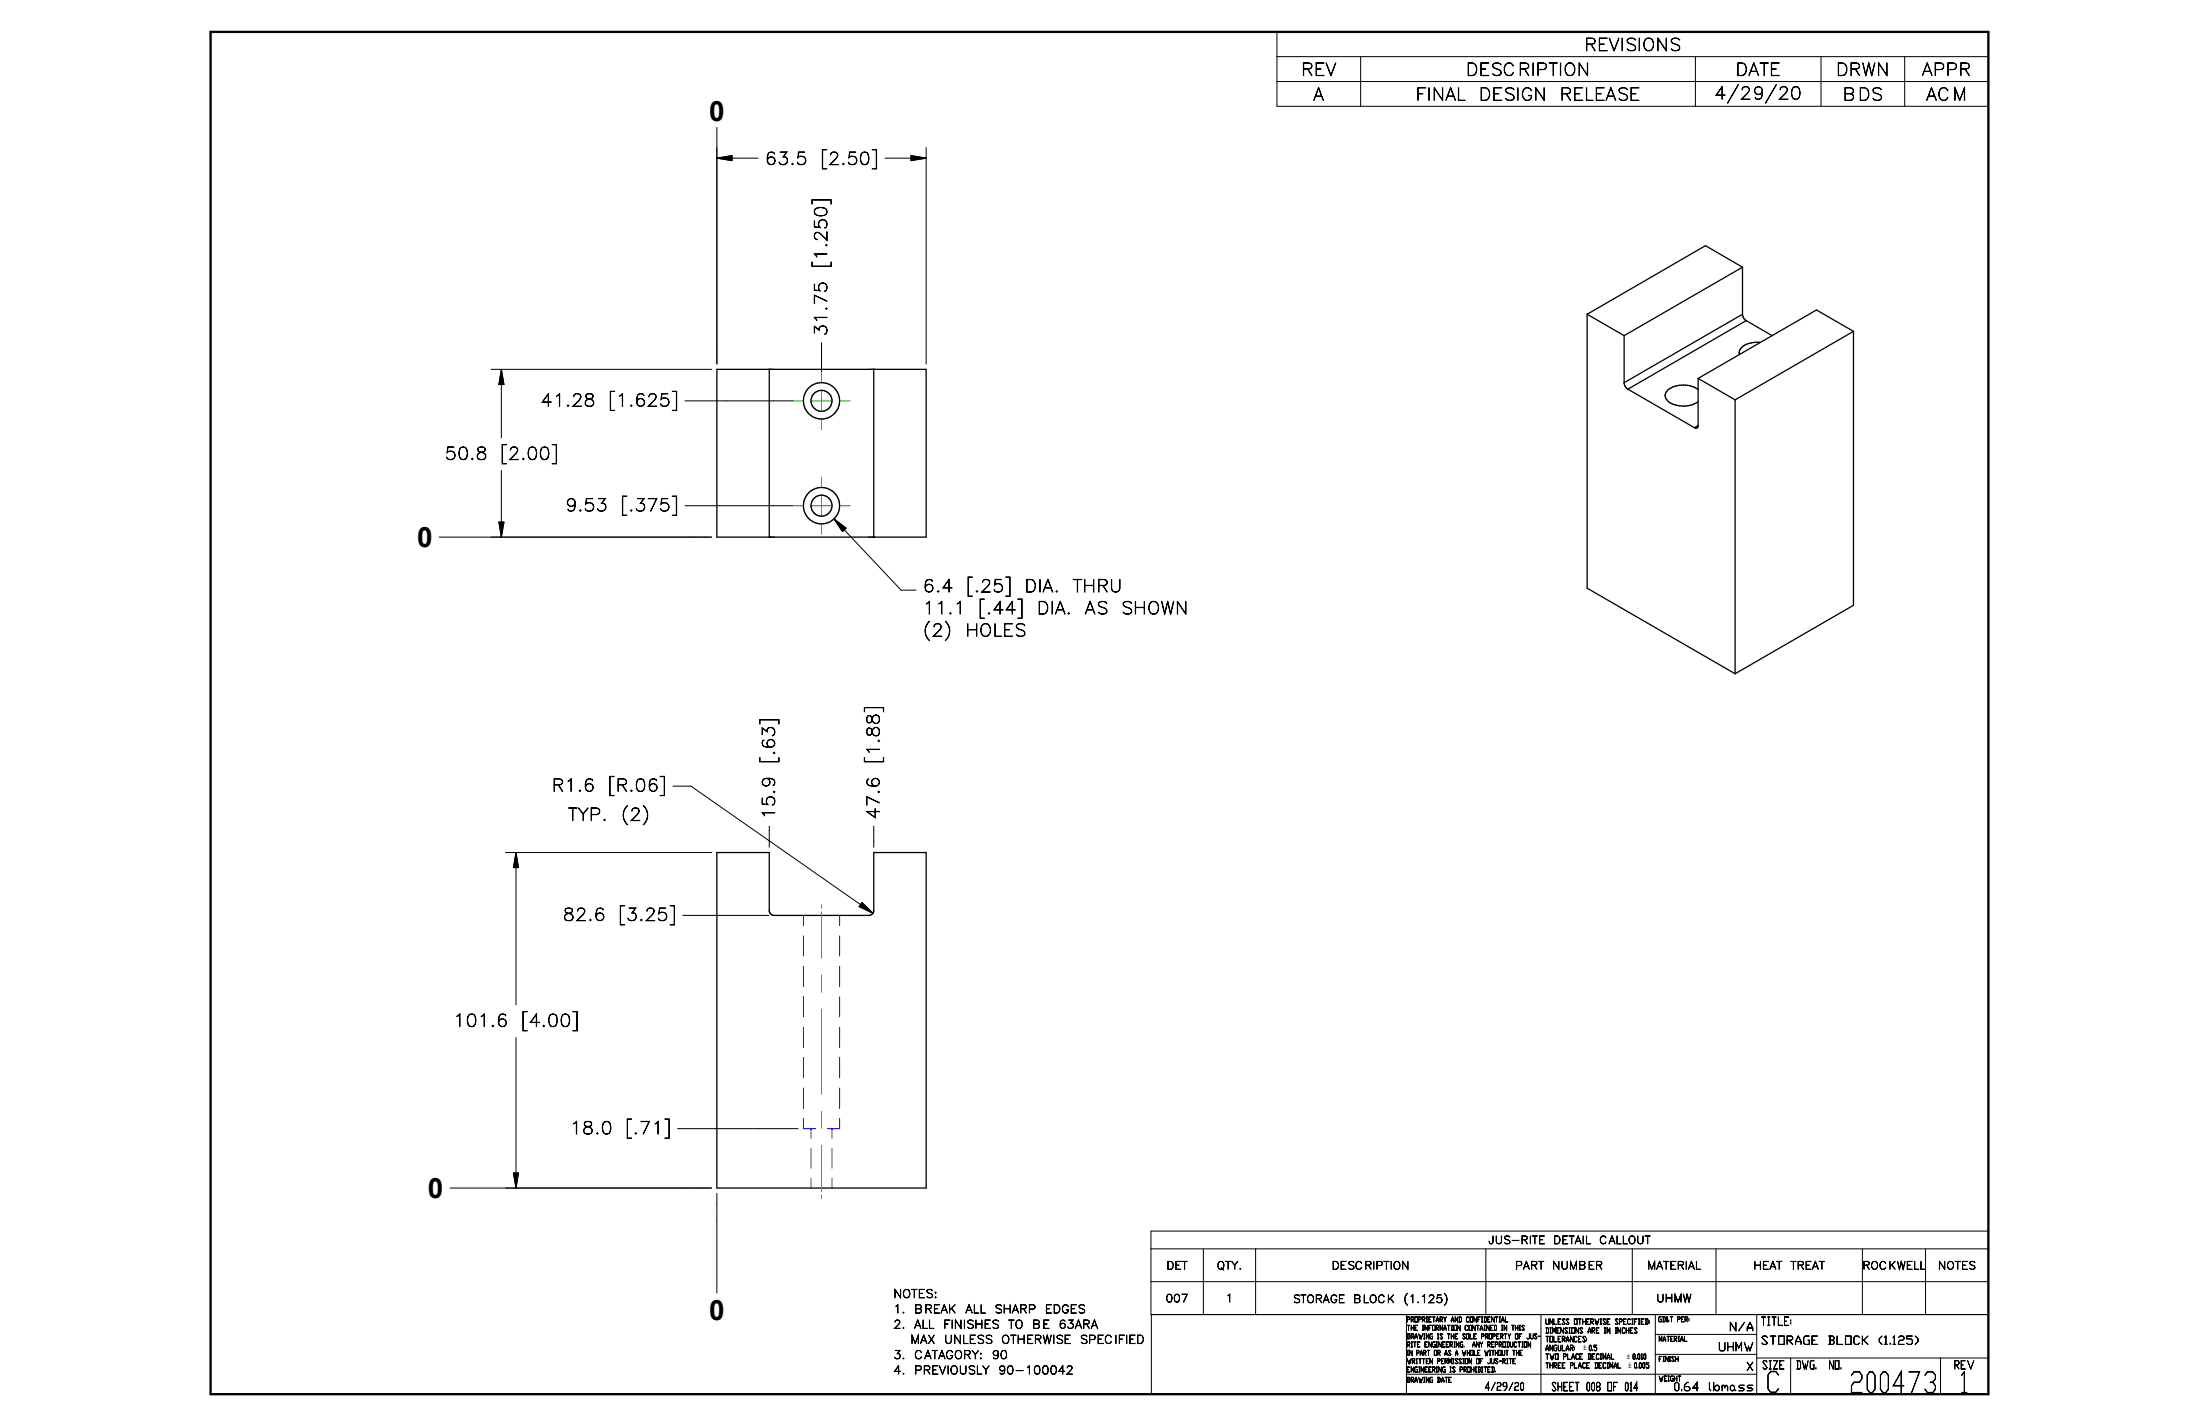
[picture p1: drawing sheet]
<svg xmlns="http://www.w3.org/2000/svg" width="432mm" height="279mm" viewBox="0 0 432 279" stroke-linecap="round" stroke-linejoin="round" font-family="sans-serif">
<g fill="none" stroke="#000" stroke-width=".25">
<path d="M342 52.4v9.4l.1 .3 .5 .7 5.2 3.1M342 52.4l-23.2 13.5M342 52.4l-7.3-4.2-23.2 13.5M140.7 72.5h41.1v32.9h-41.1zM151 72.5h.1M151 72.5v32.9M171.5 72.5h.1M171.5 72.5v32.9M311.5 61.7l7.3 4.2M311.5 61.7v53.7l29.1 16.8M318.8 65.9v9.3l.2 .7 .5 .5M319.5 76.4l13.1 7.5"/>
<path d="M333.3 76.4a5 5 0 0 0-6.1 .4 1.53 1.53 0 0 0 .8 2.4 5.4 5.4 0 0 0 5.3-.4M333.3 74.3v9.2M333.3 74.3l7.3 4.1M340.6 78.4v53.8M342 61.7l-23.2 13.4M342.7 62.9l-23.2 13.5M345.5 67.2a5.3 5.3 0 0 0-3.2 .6 1.62 1.62 0 0 0-.9 1.8M363.8 65l-7.3-4.2-23.2 13.5M363.8 65l-23.2 13.4M363.8 65v53.8l-23.2 13.4M333.3 83.5l-.7 .4M333.3 83.5a.45 .45 0 0 1-.2 .5 .45 .45 0 0 1-.5-.1"/>
<path d="M151 105.4h.1M171.5 105.4h.1M140.7 167.3h10.3v11.5l.2 .5 .6 .3h19l.5-.3 .2-.5v-11.5h10.3v65.8h-41.1z"/>
<circle cx="161.2" cy="78.6" r="2.05"/>
<circle cx="161.2" cy="78.6" r="3.6"/>
<circle cx="161.2" cy="99.2" r="2.06"/>
<circle cx="161.2" cy="99.2" r="3.6"/>
</g>
<g fill="none" stroke="#00f" stroke-width=".2">
<path d="M157.7 179.6v2M164.8 179.6v2M157.7 183.6v4M157.7 189.6v4M157.7 195.6v3.9M164.8 183.6v4M164.8 189.6v4M164.8 195.6v3.9M157.7 219.4v2.1h2.3M157.7 201.5v4M157.7 207.5v4M157.7 213.5v4"/>
<path d="M164.8 219.4v2.1h-2.4M164.8 201.5v4M164.8 207.5v4M164.8 213.5v4M159.2 221.5v1.9M159.2 225.3v3.9M159.2 231.2v1.9M163.3 221.5v1.9M163.3 225.3v3.9M163.3 231.2v1.9"/>
</g>
<path d="M41.3 6.3h349v267.3h-349z" fill="none" stroke="#000" stroke-width=".46"/>
<g fill="none" stroke="#000" stroke-width=".2">
<path d="M250.6 6.3h139.7v14.6h-139.7zM250.6 11.1h139.7M250.6 16h139.7M267.1 11.1v9.8M332.8 11.1v9.8M357.4 11.1v9.8M373.8 11.1v9.8M140.7 25v46.4M140.7 31h8.1M140.7 31l3-.5v1zM173.7 31h8.1M178.8 30.5l3 .5-3 .5z"/>
<path d="M181.8 29v42.4M96.4 72.5h43.3M98.4 72.5v13.4M98.4 72.5l.5 2.9h-1zM134.4 78.7h21.2M161.2 67.3v5.7M98.4 92.3v13.1M134.4 99.2h21.2M86.2 105.4h53.5M97.9 102.4h1l-.5 3zM163.7 101.8l13.2 14h2.9M163.7 101.8l2.4 1.8-.7 .7z"/>
<path d="M132.1 154.2h3.5l35.7 25M99.2 167.3h40.5M101.3 167.3v29.9M101.3 167.3l.5 2.9h-1zM134 179.6h17M151 162.1v4.1M169.2 177.1l2.1 2.1-2.7-1.3zM171.5 162.1v4.1M101.3 203.6v29.5M88.3 233.1h51.4M100.8 230.2h1l-.5 2.9zM133 221.5h23.6"/>
<path d="M140.7 234.1v19.6M225.9 245h164.4M225.9 251.5h164.4M226 257.9v15.7h164.3v-32.1h-164.4v16.4h164.4M236.2 245v12.9M246.4 245v12.9M276 257.9v15.7M291.6 245v12.9M302.4 257.9v15.7M320.4 245v12.9M324.9 257.9v15.7M336.8 245v12.9"/>
<path d="M344.8 257.9v15.7M365.5 245v12.9M377.9 245v12.9M276 269.6h68.8M324.9 261.8h19.9M324.9 265.7h19.9M344.8 266.5h45.5M351.4 266.5v7.1M380.9 266.5v7.1"/>
</g>
<path d="M140.7 31l3-.5v1zM178.8 30.5l3 .5-3 .5zM98.4 72.5l.5 2.9h-1zM97.9 102.4h1l-.5 3zM163.7 101.8l2.4 1.8-.7 .7zM101.3 167.3l.5 2.9h-1zM169.2 177.1l2.1 2.1-2.7-1.3zM100.8 230.2h1l-.5 2.9z" fill="#000" stroke="#000" stroke-width=".2"/>
<g fill="none" stroke="#23a718" stroke-width=".2">
<path d="M155.6 78.7h1.9M159.4 78.7h3.7M161.2 73v1.9M161.2 76.8v3.7M165 78.7h1.9M155.6 99.2h1.9M159.4 99.2h3.7M161.2 82.4v1.9M161.2 93.6v1.9M161.2 97.3v3.8M165 99.2h1.9M161.2 103v1.9"/>
<path d="M161.2 177.6v.6M161.2 178.9v9.1M161.2 191.3v3.4M161.2 198v16.7M161.2 218.1v3.3M161.2 224.8v9M161.2 234.5v.7"/>
</g>
<g font-size="5.7">
<text x="346.5" y="273.2">C</text>
<text x="362.9" y="273.3">200473</text>
<text x="384.5" y="273.3">1</text>
</g>
<g font-size="5.5">
<text x="139.2" y="23.7">0</text>
<text x="81.9" y="107.4">0</text>
<text x="84" y="235">0</text>
<text x="139.2" y="258.9">0</text>
</g>
<g font-size="3.3">
<text x="310.9" y="9.9">REVISIONS</text>
<text x="255.4" y="14.8">REV</text>
<text x="287.7" y="14.8">DESCRIPTION</text>
<text x="340.6" y="14.8">DATE</text>
<text x="360.3" y="14.8">DRWN</text>
<text x="377.2" y="14.8">APPR</text>
<text x="257.7" y="19.7">A</text>
<text x="277.8" y="19.7">FINAL</text>
<text x="290.2" y="19.7">DESIGN</text>
<text x="306.1" y="19.7">RELEASE</text>
<text x="336.5" y="19.5">4/29/20</text>
<text x="361.7" y="19.7">BDS</text>
<text x="378" y="19.7">ACM</text>
<text x="150.1" y="32.3">63.5</text>
<text x="161.1" y="32.3">[2.50]</text>
<text x="162.3" y="52.6" transform="rotate(-90 162.3 52.6)">[1.250]</text>
<text x="162.3" y="66" transform="rotate(-90 162.3 66)">31.75</text>
<text x="106.1" y="79.7">41.28</text>
<text x="119.4" y="79.7">[1.625]</text>
<text x="87.3" y="90.2">50.8</text>
<text x="98.2" y="90.2">[2.00]</text>
<text x="110.9" y="100.3">9.53</text>
<text x="121.8" y="100.3">[.375]</text>
<text x="181.1" y="116.2">6.4</text>
<text x="189.7" y="116.2">[.25]</text>
<text x="201.1" y="116.2">DIA.</text>
<text x="210.5" y="116.2">THRU</text>
<text x="181.1" y="120.5">11.1</text>
<text x="181.1" y="124.8">(2)</text>
<text x="189.5" y="124.8">HOLES</text>
<text x="192" y="120.5">[.44]</text>
<text x="203.5" y="120.5">DIA.</text>
<text x="212.9" y="120.5">AS</text>
<text x="220" y="120.5">SHOWN</text>
<text x="152.1" y="149.8" transform="rotate(-90 152.1 149.8)">[.63]</text>
<text x="172.6" y="149.8" transform="rotate(-90 172.6 149.8)">[1.88]</text>
<text x="108.3" y="155.3">R1.6</text>
<text x="119.3" y="155.3">[R.06]</text>
<text x="111.5" y="161">TYP.</text>
<text x="121.8" y="161">(2)</text>
<text x="152.1" y="160.8" transform="rotate(-90 152.1 160.8)">15.9</text>
<text x="172.6" y="160.8" transform="rotate(-90 172.6 160.8)">47.6</text>
<text x="110.4" y="180.6">82.6</text>
<text x="121.4" y="180.6">[3.25]</text>
<text x="88.9" y="201.4">101.6</text>
<text x="102.3" y="201.4">[4.00]</text>
<text x="111.8" y="222.5">18.0</text>
<text x="122.8" y="222.5">[.71]</text>
</g>
<g font-size="2.3">
<text x="339.3" y="261.1">N/A</text>
<text x="345.5" y="260.1">TITLE:</text>
<text x="345.5" y="263.8">STORAGE</text>
<text x="358.6" y="263.8">BLOCK</text>
<text x="368.6" y="263.8">(1.125)</text>
<text x="337.2" y="265.1">UHMW</text>
<text x="342.7" y="268.9">X</text>
<text x="345.8" y="268.6">SIZE</text>
<text x="352.5" y="268.6">DWG.</text>
<text x="358.9" y="268.6">NO.</text>
<text x="383.5" y="268.6">REV</text>
<text x="304.5" y="272.9">SHEET 008 OF 014</text>
<text x="328.4" y="272.9">0.64</text>
<text x="335.2" y="272.9">lbmass</text>
</g>
<g font-size="2.2">
<text x="175.3" y="254.6">NOTES:</text>
<text x="175.3" y="257.6">1.</text>
<text x="179.4" y="257.6">BREAK</text>
<text x="189.5" y="257.6">ALL</text>
<text x="195.2" y="257.6">SHARP</text>
<text x="205.1" y="257.6">EDGES</text>
<text x="175.3" y="260.6">2.</text>
<text x="178.7" y="263.6">MAX</text>
<text x="179.4" y="260.6">ALL</text>
<text x="185.1" y="260.6">FINISHES</text>
<text x="185.3" y="263.6">UNLESS</text>
<text x="196.5" y="263.6">OTHERWISE</text>
<text x="197.9" y="260.6">TO</text>
<text x="202.6" y="260.6">BE</text>
<text x="207.8" y="260.6">63ARA</text>
<text x="211.9" y="263.6">SPECIFIED</text>
<text x="175.3" y="266.6">3.</text>
<text x="175.3" y="269.6">4.</text>
<text x="179.4" y="266.6">CATAGORY:</text>
<text x="179.4" y="269.6">PREVIOUSLY</text>
<text x="194.6" y="266.6">90</text>
<text x="195.9" y="269.6">90-100042</text>
</g>
<g font-size="2.1">
<text x="292.1" y="244">JUS-RITE</text>
<text x="304.8" y="244">DETAIL</text>
<text x="313.9" y="244">CALLOUT</text>
<text x="228.9" y="249">DET</text>
<text x="238.8" y="249">QTY.</text>
<text x="261.4" y="249">DESCRIPTION</text>
<text x="297.3" y="249">PART</text>
<text x="304.6" y="249">NUMBER</text>
<text x="323.3" y="249">MATERIAL</text>
<text x="344.1" y="249">HEAT</text>
<text x="351.4" y="249">TREAT</text>
<text x="365.5" y="249">ROCKWELL</text>
<text x="380.4" y="249">NOTES</text>
<text x="228.8" y="255.5">007</text>
<text x="240.5" y="255.5">1</text>
<text x="253.7" y="255.6">STORAGE</text>
<text x="265.6" y="255.6">BLOCK</text>
<text x="275.4" y="255.6">(1.125)</text>
<text x="325.1" y="255.5">UHMW</text>
<text x="291.4" y="272.8">4/29/20</text>
</g>
<g font-size="1.5">
<text x="303.3" y="259.8">UNLESS OTHERWISE SPECIFIED:</text>
<text x="303.3" y="261.6">DIMENSIONS ARE IN INCHES</text>
<text x="303.3" y="263.3">TOLERANCES:</text>
<text x="303.3" y="265">ANGULAR:</text>
<text x="303.3" y="266.7">TWO PLACE DECIMAL</text>
<text x="303.3" y="268.4">THREE PLACE DECIMAL</text>
</g>
<g font-size="1.4">
<text x="276.1" y="259.4">PROPRIETARY AND CONFIDENTIAL</text>
<text x="276.1" y="261">THE INFORMATION CONTAINED IN THIS</text>
<text x="276.1" y="262.7">DRAWING IS THE SOLE PROPERTY OF JUS-</text>
<text x="325.4" y="259.3">GD&amp;T PER:</text>
<text x="325.5" y="263.2">MATERIAL</text>
<text x="276.1" y="264.3">RITE ENGINEERING.</text>
<text x="276.1" y="267.5">WRITTEN PERMISSION OF JUS-RITE</text>
<text x="276.1" y="269.2">ENGINEERING IS PROHIBITED.</text>
<text x="276.1" y="265.9">IN PART OR AS A WHOLE WITHOUT THE</text>
<text x="288.9" y="264.3">ANY REPRODUCTION</text>
<text x="310.8" y="265">`0.5</text>
<text x="319.4" y="266.7">`0.010</text>
<text x="319.7" y="268.4">`0.005</text>
<text x="325.5" y="267.1">FINISH</text>
<text x="276.1" y="271.2">DRAWING DATE</text>
<text x="325.5" y="271">WEIGHT</text>
</g>
</svg>
